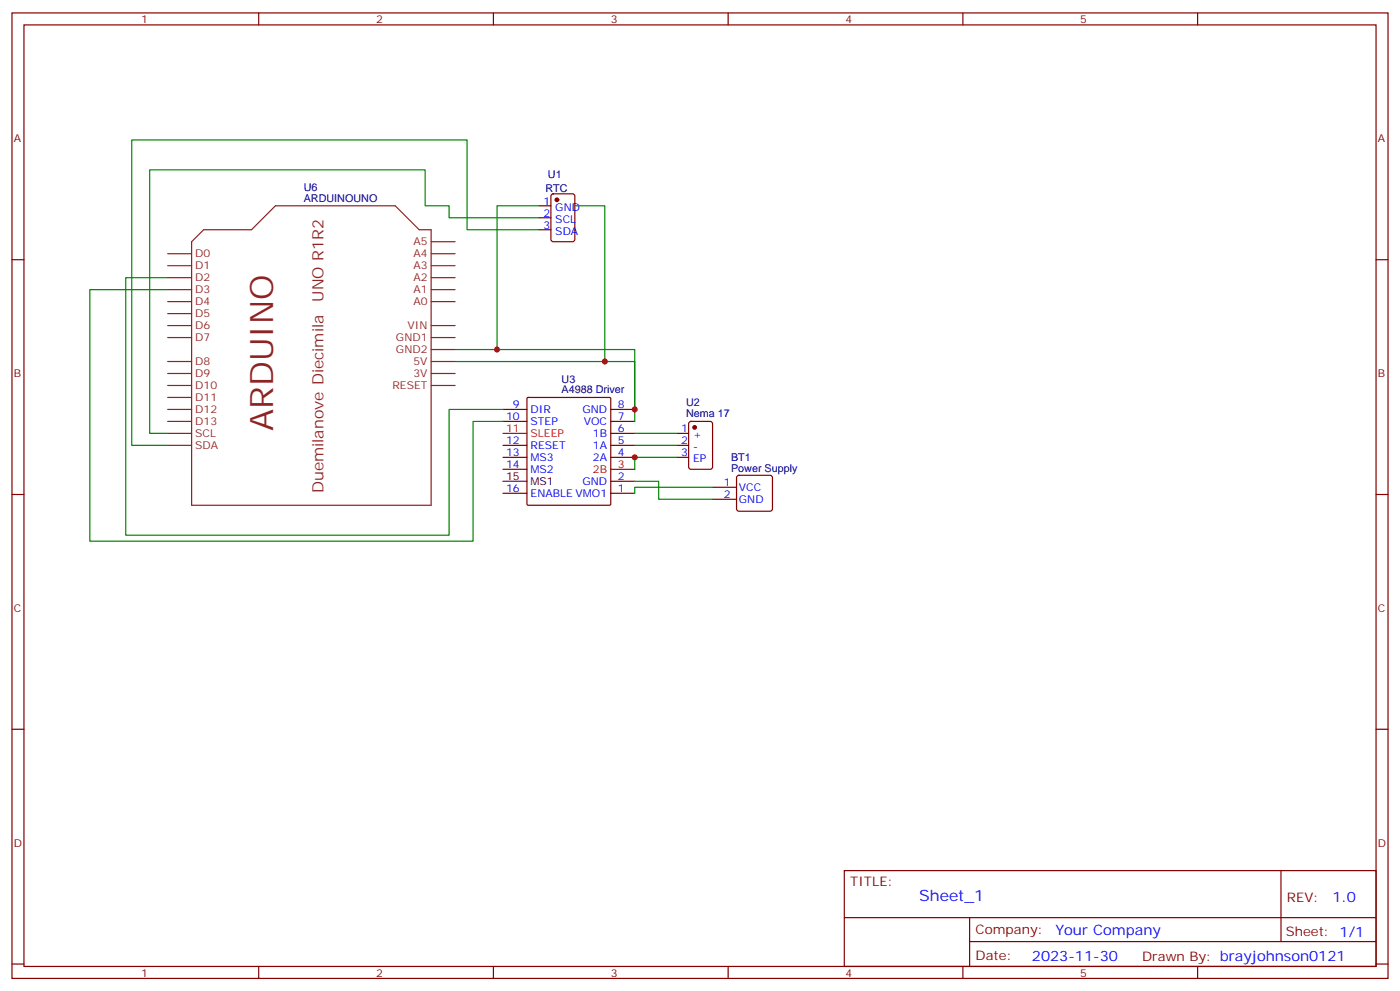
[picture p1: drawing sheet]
<svg xmlns="http://www.w3.org/2000/svg" width="412mm" height="292mm" viewBox="0 0 412 292" stroke-linecap="round" stroke-linejoin="round" font-family="sans-serif">
<g fill="none" stroke="#870000" stroke-width=".35">
<path d="M3.5 3.8h405.4v284.3h-405.4zM7.1 7.3h398.2v277.3h-398.2zM76.2 3.8v3.5M145.3 3.8v3.5M214.5 3.8v3.5M283.6 3.8v3.5M352.8 3.8v3.5M162.5 57.3l.5-.2h5.6l.7 .4v13l-.4 .6-5.9 .1-.7-.5v-12.9zM3.5 76.5h3.6M158.7 60.6h3.6M158.7 64.1h3.6M158.7 67.7h3.6"/>
<path d="M405.3 76.5h3.6M155.3 117.2l.3-.1h24l.3 .1v31.2l-.2 .4h-24.1l-.3-.2zM148.2 134.7h7M148.2 131.2h7M148.2 124.1h7M148.2 120.6h7M148.2 138.2h7M179.9 134.7h7.1M179.9 131.2h7.1M179.9 127.6h7.1M179.9 124.1h7.1M179.9 120.6h7.1"/>
<path d="M199.3 134.7h3.5M199.3 131.2h3.5M199.3 127.6h3.5M203.1 124.3l.5-.2h5.6l.6 .4 .1 13-.5 .7h-5.8l-.7-.4-.1-13zM3.5 145.6h3.6M148.2 145.3h7M179.9 145.3h7.1M179.9 141.7h7.1M209.9 143.5h7.1M209.9 147h7.1M217.2 140.2l.5-.2h9.1l.5 .2 .2 .5v9.2l-.2 .5-.5 .2h-9.1l-.5-.3-.2-.4v-9.2zM405.3 145.6h3.6"/>
<path d="M3.5 214.8h3.6M405.3 214.8h3.6M248.7 256.4h156.6v28.2h-156.6zM377.3 256.4v20.9M248.7 270.2h156.5M285.6 277.3h119.6M285.6 270.2v14.2M3.5 283.9h3.6M76.2 284.6v3.5M145.3 284.6v3.5M214.5 284.6v3.5M283.6 284.6v3.5"/>
<path d="M352.8 284.6v3.5M405.3 283.9h3.6"/>
</g>
<g fill="none" stroke="#8c2424" stroke-width=".35">
<path d="M49.4 74.7h7M49.4 78.2h7M60 67.7h14.1l7-7.1h35.3l7.1 7.1h3.5v81.1h-70.6v-77.6zM127 74.7h7.1M127 78.2h7.1M127 71.2h7.1M49.4 81.8h7M49.4 85.3h7M49.4 88.8h7M49.4 92.4h7M49.4 95.9h7M49.4 99.4h7"/>
<path d="M127 81.8h7.1M127 85.3h7.1M127 88.8h7.1M127 95.9h7.1M127 99.4h7.1M49.4 106.5h7M49.4 110h7M49.4 113.5h7M49.4 117.1h7M127 106.5h7.1M127 110h7.1M127 113.5h7.1"/>
<path d="M127 102.9h7.1M49.4 120.6h7M49.4 124.1h7M49.4 127.6h7M49.4 131.2h7"/>
</g>
<g fill="#870000" stroke="#870000" stroke-width=".35">
<circle cx="164" cy="58.8" r=".53"/>
<circle cx="204.6" cy="125.9" r=".53"/>
</g>
<path d="M148.2 127.6h7M179.9 138.2h7.1" fill="none" stroke="#f00" stroke-width=".35"/>
<path d="M148.2 141.7h7" fill="none" stroke="#000" stroke-width=".35"/>
<g fill="none" stroke="#008700" stroke-width=".35">
<path d="M158.7 60.6h-12.3v42.3M158.7 67.7h-21.1v-26.5h-98.8v90h10.6M158.7 64.1h-26.4v-3.5h-7.1v-10.6h-81.1v77.6h5.3M169.3 60.6h8.9v45.9M49.4 81.8h-12.4v75.8h95.3v-37h15.9M49.4 85.3h-22.9v74.1h112.8v-35.3h8.9M134.1 102.9h52.9v17.7M134.1 106.5h52.9v17.6M187 127.6h12.3M187 131.2h12.3M199.3 134.7h-12.3v3.5M187 141.7h7v5.3h15.9"/>
<path d="M209.9 143.5h-22.9v1.8"/>
</g>
<g fill="#c00">
<circle cx="187" cy="134.7" r=".88"/>
<circle cx="187" cy="120.6" r=".88"/>
<circle cx="146.4" cy="102.9" r=".88"/>
<circle cx="178.2" cy="106.5" r=".88"/>
</g>
<text font-size="9.5" fill="#8d2323" x="80.4" y="126.9" transform="rotate(-90 80.4 126.9)">ARDUINO</text>
<g font-size="4.6" fill="#8d2323">
<text x="95.2" y="88.8" transform="rotate(-90 95.2 88.8)">UNO R1R2</text>
<text x="95.2" y="145.3" transform="rotate(-90 95.2 145.3)">Duemilanove Diecimila</text>
</g>
<text font-size="4.6" fill="#00f" x="270.8" y="265.4">Sheet_1</text>
<g font-size="4.2" fill="#00f">
<text x="392.5" y="265.7">1.0</text>
<text x="310.9" y="275.2">Your Company</text>
<text x="304" y="283">2023-11-30</text>
</g>
<g font-size="3.9" fill="#800">
<text x="250.5" y="261">TITLE:</text>
<text x="379.1" y="265.7">REV:</text>
<text x="287.4" y="275.2">Company:</text>
<text x="378.7" y="275.8">Sheet: 1/1</text>
<text x="287.4" y="282.9">Date:</text>
<text x="336.4" y="282.9">Drawn By: brayjohnson0121</text>
</g>
<g font-size="3.2" fill="#800">
<text x="41.6" y="6.8">1</text>
<text x="110.8" y="6.8">2</text>
<text x="179.9" y="6.8">3</text>
<text x="249.1" y="6.8">4</text>
<text x="318.2" y="6.8">5</text>
<text x="4.1" y="41.9">A</text>
<text x="405.9" y="41.9">A</text>
<text x="4.1" y="111.1">B</text>
<text x="405.9" y="111.1">B</text>
<text x="4.1" y="180.2">C</text>
<text x="405.9" y="180.2">C</text>
<text x="4.1" y="249.3">D</text>
<text x="405.9" y="249.3">D</text>
<text x="41.6" y="287.6">1</text>
<text x="110.8" y="287.6">2</text>
<text x="179.9" y="287.6">3</text>
<text x="249.1" y="287.6">4</text>
<text x="318.2" y="287.6">5</text>
</g>
<g font-size="3.2" fill="#000080">
<text x="161.4" y="52.4">U1</text>
<text x="89.5" y="59.5">ARDUINOUNO</text>
<text x="89.5" y="56.2">U6</text>
<text x="160.6" y="56.5">RTC</text>
<text x="165.4" y="112.7">U3</text>
<text x="165.4" y="115.9">A4988 Driver</text>
<text x="202.1" y="119.7">U2</text>
<text x="202.1" y="122.8">Nema 17</text>
<text x="215.3" y="135.8">BT1</text>
<text x="215.3" y="138.9">Power Supply</text>
</g>
<g font-size="3.2" fill="#00f">
<text x="160.1" y="60.3">1</text>
<text x="160.1" y="63.8">2</text>
<text x="163.6" y="62">GND</text>
<text x="163.6" y="65.5">SCL</text>
<text x="160.1" y="67.3">3</text>
<text x="163.6" y="69.1">SDA</text>
<text x="149.1" y="123.8">10</text>
<text x="151.1" y="120.2">9</text>
<text x="156.3" y="125.2">STEP</text>
<text x="156.3" y="121.6">DIR</text>
<text x="171.6" y="121.6">GND</text>
<text x="172" y="125.2">VOC</text>
<text x="182" y="123.8">7</text>
<text x="182" y="120.2">8</text>
<text x="149.1" y="130.8">12</text>
<text x="174.7" y="128.7">1B</text>
<text x="182" y="127.3">6</text>
<text x="182" y="130.8">5</text>
<text x="200.7" y="130.8">2</text>
<text x="200.7" y="127.3">1</text>
<text x="204.2" y="129">+</text>
<text x="149.1" y="134.3">13</text>
<text x="149.1" y="137.9">14</text>
<text x="156.3" y="132.2">RESET</text>
<text x="156.3" y="135.7">MS3</text>
<text x="174.7" y="132.2">1A</text>
<text x="174.7" y="135.7">2A</text>
<text x="182" y="134.3">4</text>
<text x="200.7" y="134.3">3</text>
<text x="204.2" y="136.1">EP</text>
<text x="204.2" y="132.6">-</text>
<text x="156.3" y="139.3">MS2</text>
<text x="171.6" y="142.8">GND</text>
<text x="182" y="141.4">2</text>
<text x="213.2" y="143.2">1</text>
<text x="149.1" y="144.9">16</text>
<text x="156.3" y="146.3">ENABLE VMO1</text>
<text x="182" y="144.9">1</text>
<text x="213.2" y="146.7">2</text>
<text x="217.7" y="144.6">VCC</text>
<text x="217.7" y="148.1">GND</text>
</g>
<g font-size="3.2" fill="#8d2323">
<text x="57.5" y="75.8">D0</text>
<text x="121.8" y="72.2">A5</text>
<text x="121.8" y="75.8">A4</text>
<text x="57.5" y="79.3">D1</text>
<text x="57.5" y="82.8">D2</text>
<text x="121.8" y="79.3">A3</text>
<text x="121.8" y="82.8">A2</text>
<text x="57.5" y="86.4">D3</text>
<text x="57.5" y="89.9">D4</text>
<text x="121.8" y="86.4">A1</text>
<text x="121.8" y="89.9">A0</text>
<text x="57.5" y="93.4">D5</text>
<text x="57.5" y="96.9">D6</text>
<text x="57.5" y="100.5">D7</text>
<text x="116.6" y="100.5">GND1</text>
<text x="120.1" y="96.9">VIN</text>
<text x="57.5" y="107.5">D8</text>
<text x="116.6" y="104">GND2</text>
<text x="121.8" y="107.5">5V</text>
<text x="57.5" y="111.1">D9</text>
<text x="121.8" y="111.1">3V</text>
<text x="57.5" y="114.6">D10</text>
<text x="57.5" y="118.1">D11</text>
<text x="115.6" y="114.6">RESET</text>
<text x="57.5" y="121.6">D12</text>
<text x="57.5" y="125.2">D13</text>
<text x="57.5" y="128.7">SCL</text>
<text x="57.5" y="132.2">SDA</text>
</g>
<g font-size="3.2" fill="#f00">
<text x="149.1" y="127.3">11</text>
<text x="156.3" y="128.7">SLEEP</text>
<text x="182" y="137.9">3</text>
<text x="174.7" y="139.3">2B</text>
</g>
<g font-size="3.2">
<text x="149.1" y="141.4">15</text>
<text x="156.3" y="142.8">MS1</text>
</g>
</svg>
